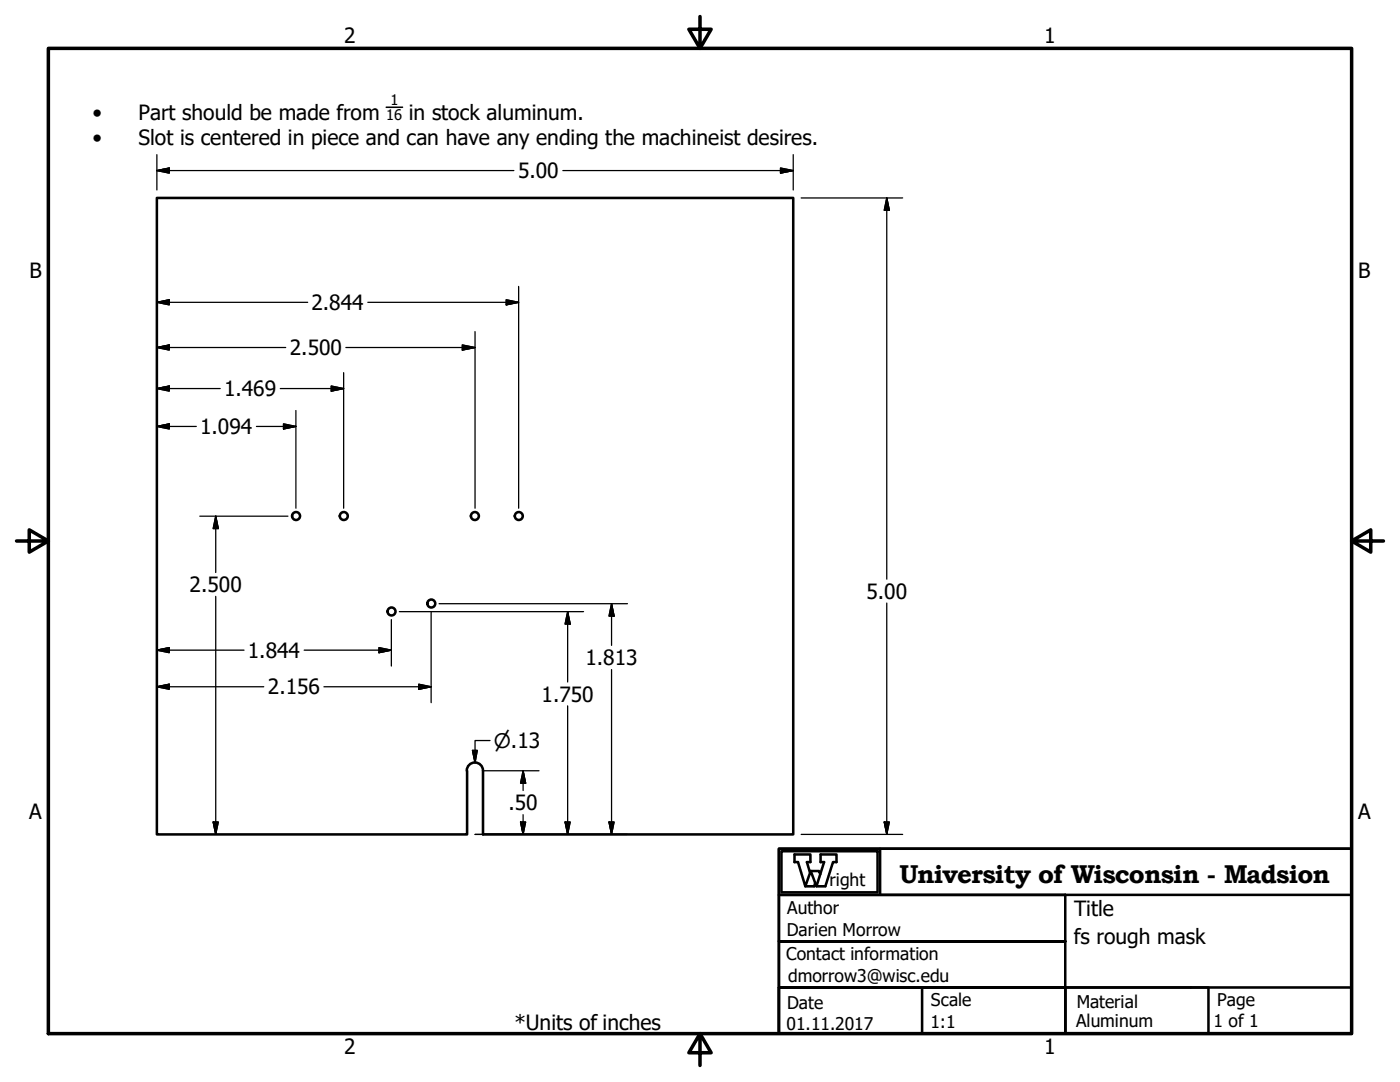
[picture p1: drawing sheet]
<svg xmlns="http://www.w3.org/2000/svg" width="279mm" height="216mm" viewBox="0 0 279 216" stroke-linecap="round" stroke-linejoin="round" font-family="sans-serif">
<!-- layer: Visible (ANSI) -->
<g fill="none" stroke="#000" stroke-width=".51">
<path d="M93.2 153.8a1.62 1.62 0 0 1 1.6-1.7 1.62 1.62 0 0 1 1.6 1.7M93.2 153.8v12.7h-61.9v-127h127v127h-61.9v-12.7"/>
<circle cx="59.1" cy="103" r=".79"/>
<circle cx="68.6" cy="103" r=".79"/>
<circle cx="94.8" cy="103" r=".79"/>
<circle cx="103.5" cy="103" r=".79"/>
<circle cx="78.1" cy="122" r=".79"/>
<circle cx="86.1" cy="120.4" r=".79"/>
</g>
<!-- layer: Border (ANSI) -->
<path d="M9.7 9.7h260v196.5h-260zM139.7 3.3v6.4l-2.2-3.9h4.4l-2.2 3.9M3.3 107.9h6.4l-3.9-2.2v4.5l3.9-2.3M269.7 107.9l3.9 2.3v-4.5l-3.9 2.2h6.4M139.7 206.2l2.2 3.9h-4.4l2.2-3.9v6.4" fill="none" stroke="#000" stroke-width=".7"/>
<!-- layer: Title (ANSI) -->
<path d="M155.4 178.6v9.2h57.2v18.4h-57.2v-9.2h57.2h-57.2v-9.2h57.2v-9.2zM155.4 169.4h114.3v9.2h-114.3zM155.4 169.4h114.3v36.8h-114.3zM156 169.9h19.1v8.2h-19.1zM161.7 174.2l-.7-2.2h.7v-1.5h-3.1v1.5h.7l1.4 4.8 1.1-3 1.1 3h1.8l1.5-4.8h.7v-1.5h-3.1v1.5h.7l-1.6 4.8M161.8 173.8h1.6l.3 .6M162.7 176.1l-.2 .7h-1.8M175.6 169.4v9.2M155.4 197h28.6v9.2h-28.6zM212.6 197h28.6v9.2h-28.6zM212.6 197h57.1v9.2h-57.1z" fill="none" stroke="#000" stroke-width=".51"/>
<!-- layer: Symbol (ANSI) -->
<path d="M77.1 21.4h3.2" fill="none" stroke="#000" stroke-width=".32"/>
<!-- layer: Dimension (ANSI) -->
<g fill="none" stroke="#000" stroke-width=".25">
<path d="M31.3 34l2.5-.5v1zM31.3 34h71.3M31.3 30.9v7M112.3 34h46M155.8 33.5l2.5 .5-2.5 .5zM158.3 30.9v7M159.9 39.5h20.2M177 39.5l.5 2.5h-1zM177 39.5v76.1M101 59.8l2.5 .5-2.5 .5zM103.5 57.2v44.2M31.3 77.5l2.5-.5v1z"/>
<path d="M31.3 69.3l2.5-.5v1zM31.3 60.3l2.5-.5v1zM31.3 77.5h12.6M31.3 69.3h25.7M31.3 60.3h30.1M55.9 77.5h12.7M66.1 77l2.5 .5-2.5 .5zM68.6 74.4v27M69 69.3h25.8M73.4 60.3h30.1M92.3 68.8l2.5 .5-2.5 .5zM94.8 66.2v35.2"/>
<path d="M31.3 85.1l2.5-.5v1zM31.3 85.1h7.9M51.2 85.1h7.9M56.6 84.6l2.5 .5-2.5 .5zM59.1 81.9v19.5M39.9 103h17.6M43.1 103l.5 2.5h-1.1zM43.1 103v11.2M43.1 119v47.5M31.3 129.7l2.5-.5v1zM31.3 137l2.5-.5v1zM31.3 129.7h17.4"/>
<path d="M31.3 137h21.3M60.7 129.7h17.4M64.6 137h21.4M75.6 129.2l2.5 .5-2.5 .5zM78.1 123.6v9.3M79.7 122h36.8M83.6 136.5l2.4 .5-2.4 .5zM86 122v18.2M87.6 120.5h37.6M113.3 122l.5 2.5h-1zM113.3 122v14.1M122 120.5l.6 2.4h-1.1z"/>
<path d="M122 120.5v8.3M122 133.6v32.9M177 120.3v46.2M94.3 149.7h.9l-.4 2.5zM96.4 153.8h11.2M97.8 147.8h-3v4.4M104.4 153.8l.5 2.5h-1zM104.4 153.8v3.9M113.3 140.8v25.7M42.5 164h1.1l-.5 2.5zM94.8 166.5h30.4M103.9 164h1l-.5 2.5z"/>
<path d="M104.4 162.6v3.9M112.8 164h1l-.5 2.5zM121.5 164h1.1l-.6 2.5zM159.9 166.5h20.2M176.5 164h1l-.5 2.5z"/>
</g>
<g fill="#000" stroke="#000" stroke-width=".25">
<path d="M31.3 34l2.5-.5zM31.3 34l2.5-.5v1zM155.8 34.5l2.5-.5zM155.8 33.5l2.5 .5-2.5 .5zM31.3 60.3l2.5-.5zM31.3 60.3l2.5-.5v1zM177 39.5l.5 2.5zM177 39.5l.5 2.5h-1zM31.3 77.5l2.5-.5zM31.3 77.5l2.5-.5v1zM31.3 69.3l2.5-.5zM31.3 69.3l2.5-.5v1z"/>
<path d="M66.1 78l2.5-.5zM66.1 77l2.5 .5-2.5 .5zM92.3 69.8l2.5-.5zM92.3 68.8l2.5 .5-2.5 .5zM101 60.8l2.5-.5zM101 59.8l2.5 .5-2.5 .5zM31.3 85.1l2.5-.5zM31.3 85.1l2.5-.5v1zM56.6 85.6l2.5-.5zM56.6 84.6l2.5 .5-2.5 .5zM43.1 103l.5 2.5zM43.1 103l.5 2.5h-1.1z"/>
<path d="M31.3 129.7l2.5-.5zM31.3 129.7l2.5-.5v1zM31.3 137l2.5-.5zM31.3 137l2.5-.5v1zM75.6 130.2l2.5-.5zM75.6 129.2l2.5 .5-2.5 .5zM83.6 137.5l2.4-.5zM83.6 136.5l2.4 .5-2.4 .5zM113.3 122l.5 2.5zM113.3 122l.5 2.5h-1zM122 120.5l.6 2.4zM122 120.5l.6 2.4h-1.1z"/>
<path d="M94.3 149.7l.5 2.5zM94.3 149.7h.9l-.4 2.5zM104.4 153.8l.5 2.5zM104.4 153.8l.5 2.5h-1zM42.5 164l.6 2.5zM42.5 164h1.1l-.5 2.5zM103.9 164l.5 2.5zM103.9 164h1l-.5 2.5zM112.8 164l.5 2.5zM112.8 164h1l-.5 2.5zM121.5 164l.5 2.5zM121.5 164h1.1l-.6 2.5z"/>
<path d="M176.5 164l.5 2.5zM176.5 164h1l-.5 2.5z"/>
</g>
<text font-size="5.1" x="179.5" y="176.1">University of Wisconsin - Madsion</text>
<g font-size="4.2">
<text x="68.7" y="8.6">2</text>
<text x="208.4" y="8.6">1</text>
<text x="18.5" y="23.9">•</text>
<text x="27.6" y="23.9">Part should be made from</text>
<text x="81.6" y="23.9">in stock aluminum.</text>
<text x="18.5" y="29">•</text>
<text x="27.6" y="29">Slot is centered in piece and can have any ending the machineist desires.</text>
<text x="103.4" y="35.6">5.00</text>
<text x="5.9" y="55.5">B</text>
<text x="271.1" y="55.5">B</text>
<text x="62.2" y="61.8">2.844</text>
<text x="57.8" y="70.9">2.500</text>
<text x="44.7" y="79.1">1.469</text>
<text x="39.9" y="86.6">1.094</text>
<text x="37.8" y="118.1">2.500</text>
<text x="172.9" y="119.5">5.00</text>
<text x="49.5" y="131.3">1.844</text>
<text x="116.8" y="132.7">1.813</text>
<text x="53.5" y="138.6">2.156</text>
<text x="108.1" y="140">1.750</text>
<text x="101.5" y="161.7">.50</text>
<text x="5.8" y="163.4">A</text>
<text x="271" y="163.4">A</text>
<text x="214.4" y="182.8">Title</text>
<text x="214.3" y="188.3">fs rough mask</text>
<text x="102.7" y="205.5">*Units of inches</text>
<text x="68.7" y="210.3">2</text>
<text x="208.4" y="210.3">1</text>
</g>
<text font-size="4" x="98.6" y="149.2">⌀.13</text>
<g font-size="3.5">
<text x="165.5" y="176.8">right</text>
<text x="157.1" y="182.3">Author</text>
<text x="156.9" y="191.6">Contact information</text>
<text x="157" y="186.7">Darien Morrow</text>
<text x="157.3" y="195.9">dmorrow3@wisc.edu</text>
<text x="157.1" y="201.3">Date</text>
<text x="185.8" y="200.8">Scale</text>
<text x="214.9" y="201">Material</text>
<text x="242.9" y="200.8">Page</text>
<text x="157" y="205.5">01.11.2017</text>
<text x="185.7" y="205.1">1:1</text>
<text x="214.8" y="204.9">Aluminum</text>
<text x="242.2" y="205">1 of 1</text>
</g>
<g font-size="2.9">
<text x="77.1" y="23.9">16</text>
<text x="77.9" y="21">1</text>
</g>
</svg>
